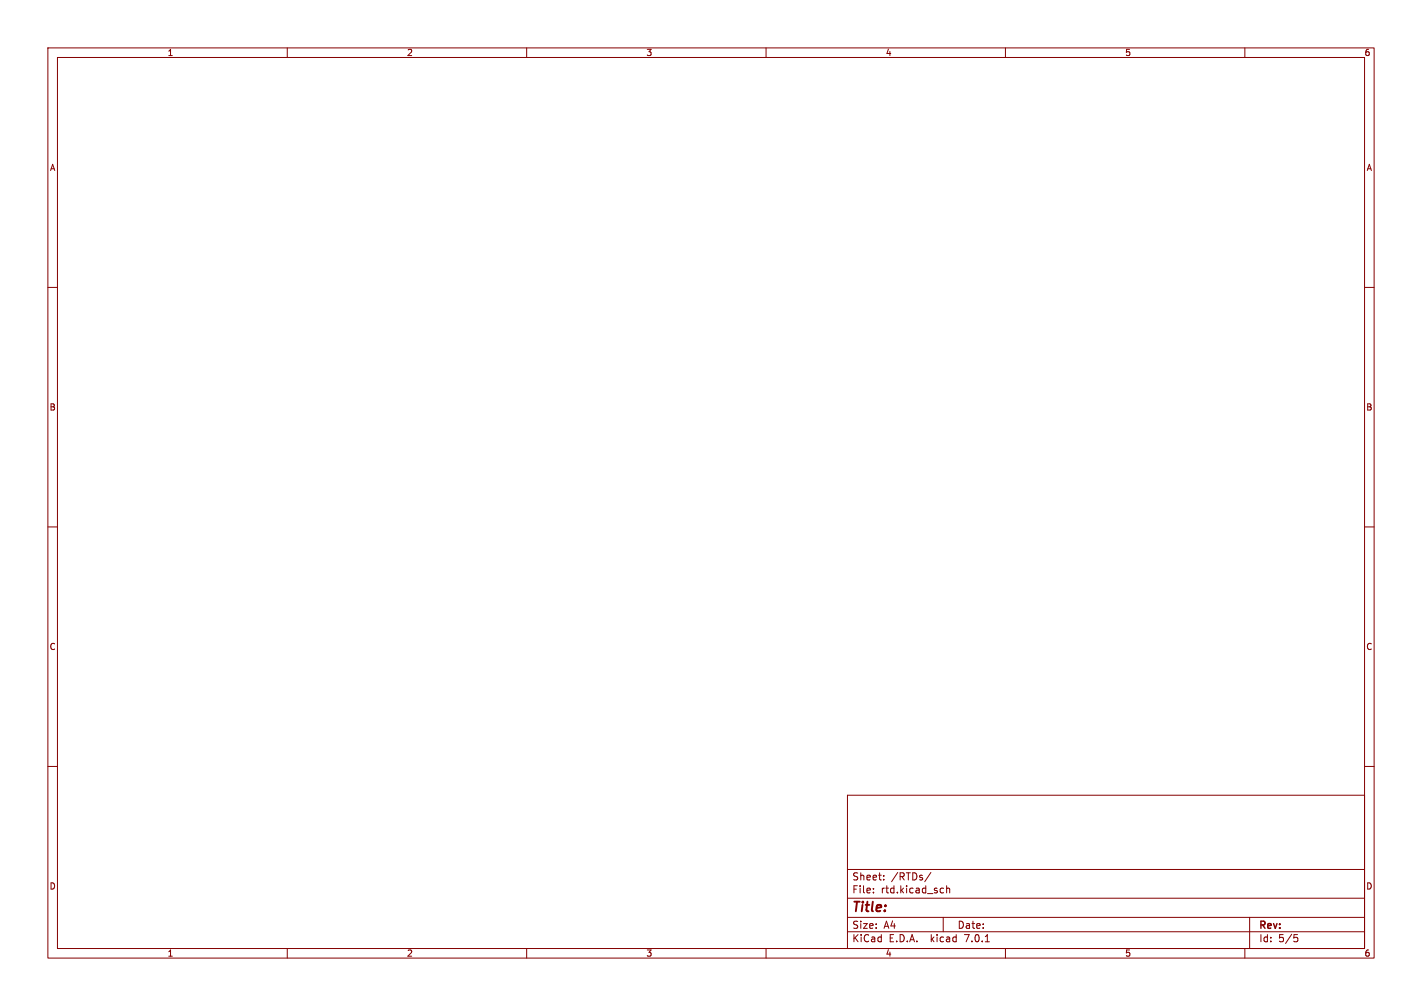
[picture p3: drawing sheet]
<svg xmlns="http://www.w3.org/2000/svg" width="297mm" height="210mm" viewBox="0 0 297 210" stroke-linecap="round" stroke-linejoin="round" font-family="sans-serif">
<g fill="none" stroke="#840000" stroke-width=".21">
<path d="M10 10h277v190h-277zM12 12h273v186h-273zM60 10v2M110 10v2M160 10v2M210 10v2M260 10v2M10 60h2M285 60h2M10 110h2M285 110h2M10 160h2"/>
<path d="M285 160h2M177 166h108v32h-108zM60 198v2M110 198v2M160 198v2M177 194.5h108M177 191.5h108M177 187.5h108M177 181.5h108M182.4 186.3v.1M182.4 185.5v.1M184.6 183.6v.1"/>
<path d="M184.6 182.8v.1M194.4 182.1l-1.3 2M196.6 185.4l.5 .1M197 191.5v3M197.1 186.3l-.5 .1M197.7 185.5l.2-.1 .4 .1 .1 .9M197.7 184.9v1.5M205.8 196.6h.8M210 198v2M260 198v2M261 191.5v6.5M270.3 195.1h.7"/>
<path d="M270.4 195.7h.4l.3 .3-.2 .5-.5 .1"/>
</g>
<text font-size="2.8" fill="#840000" x="178" y="190.8">Title:</text>
<g font-size="2.1" fill="#840000">
<text x="178" y="183.9">Sheet:</text>
<text x="186.2" y="183.9">/RTDs/</text>
<text x="178" y="186.6">File:</text>
<text x="184" y="186.6">rtd.kicad_sch</text>
<text x="178" y="196.8">KiCad</text>
<text x="178" y="194">Size:</text>
<text x="184.6" y="194">A4</text>
<text x="185.7" y="196.8">E.D.A.</text>
<text x="194.4" y="196.8">kicad</text>
<text x="200" y="194">Date:</text>
<text x="201.5" y="196.8">7.0.1</text>
<text x="263" y="194.2">Rev:</text>
<text x="263" y="196.8">Id:</text>
<text x="267" y="196.8">5/5</text>
</g>
<g font-size="1.8" fill="#840000">
<text x="35" y="11.8">1</text>
<text x="85" y="11.8">2</text>
<text x="135" y="11.8">3</text>
<text x="185" y="11.8">4</text>
<text x="235" y="11.8">5</text>
<text x="285" y="11.8">6</text>
<text x="10.4" y="35.8">A</text>
<text x="285.4" y="35.8">A</text>
<text x="10.3" y="85.8">B</text>
<text x="285.3" y="85.8">B</text>
<text x="10.3" y="135.8">C</text>
<text x="285.3" y="135.8">C</text>
<text x="10.3" y="185.8">D</text>
<text x="285.3" y="185.8">D</text>
<text x="35" y="199.8">1</text>
<text x="85" y="199.8">2</text>
<text x="135" y="199.8">3</text>
<text x="185" y="199.8">4</text>
<text x="235" y="199.8">5</text>
<text x="285" y="199.8">6</text>
</g>
</svg>
